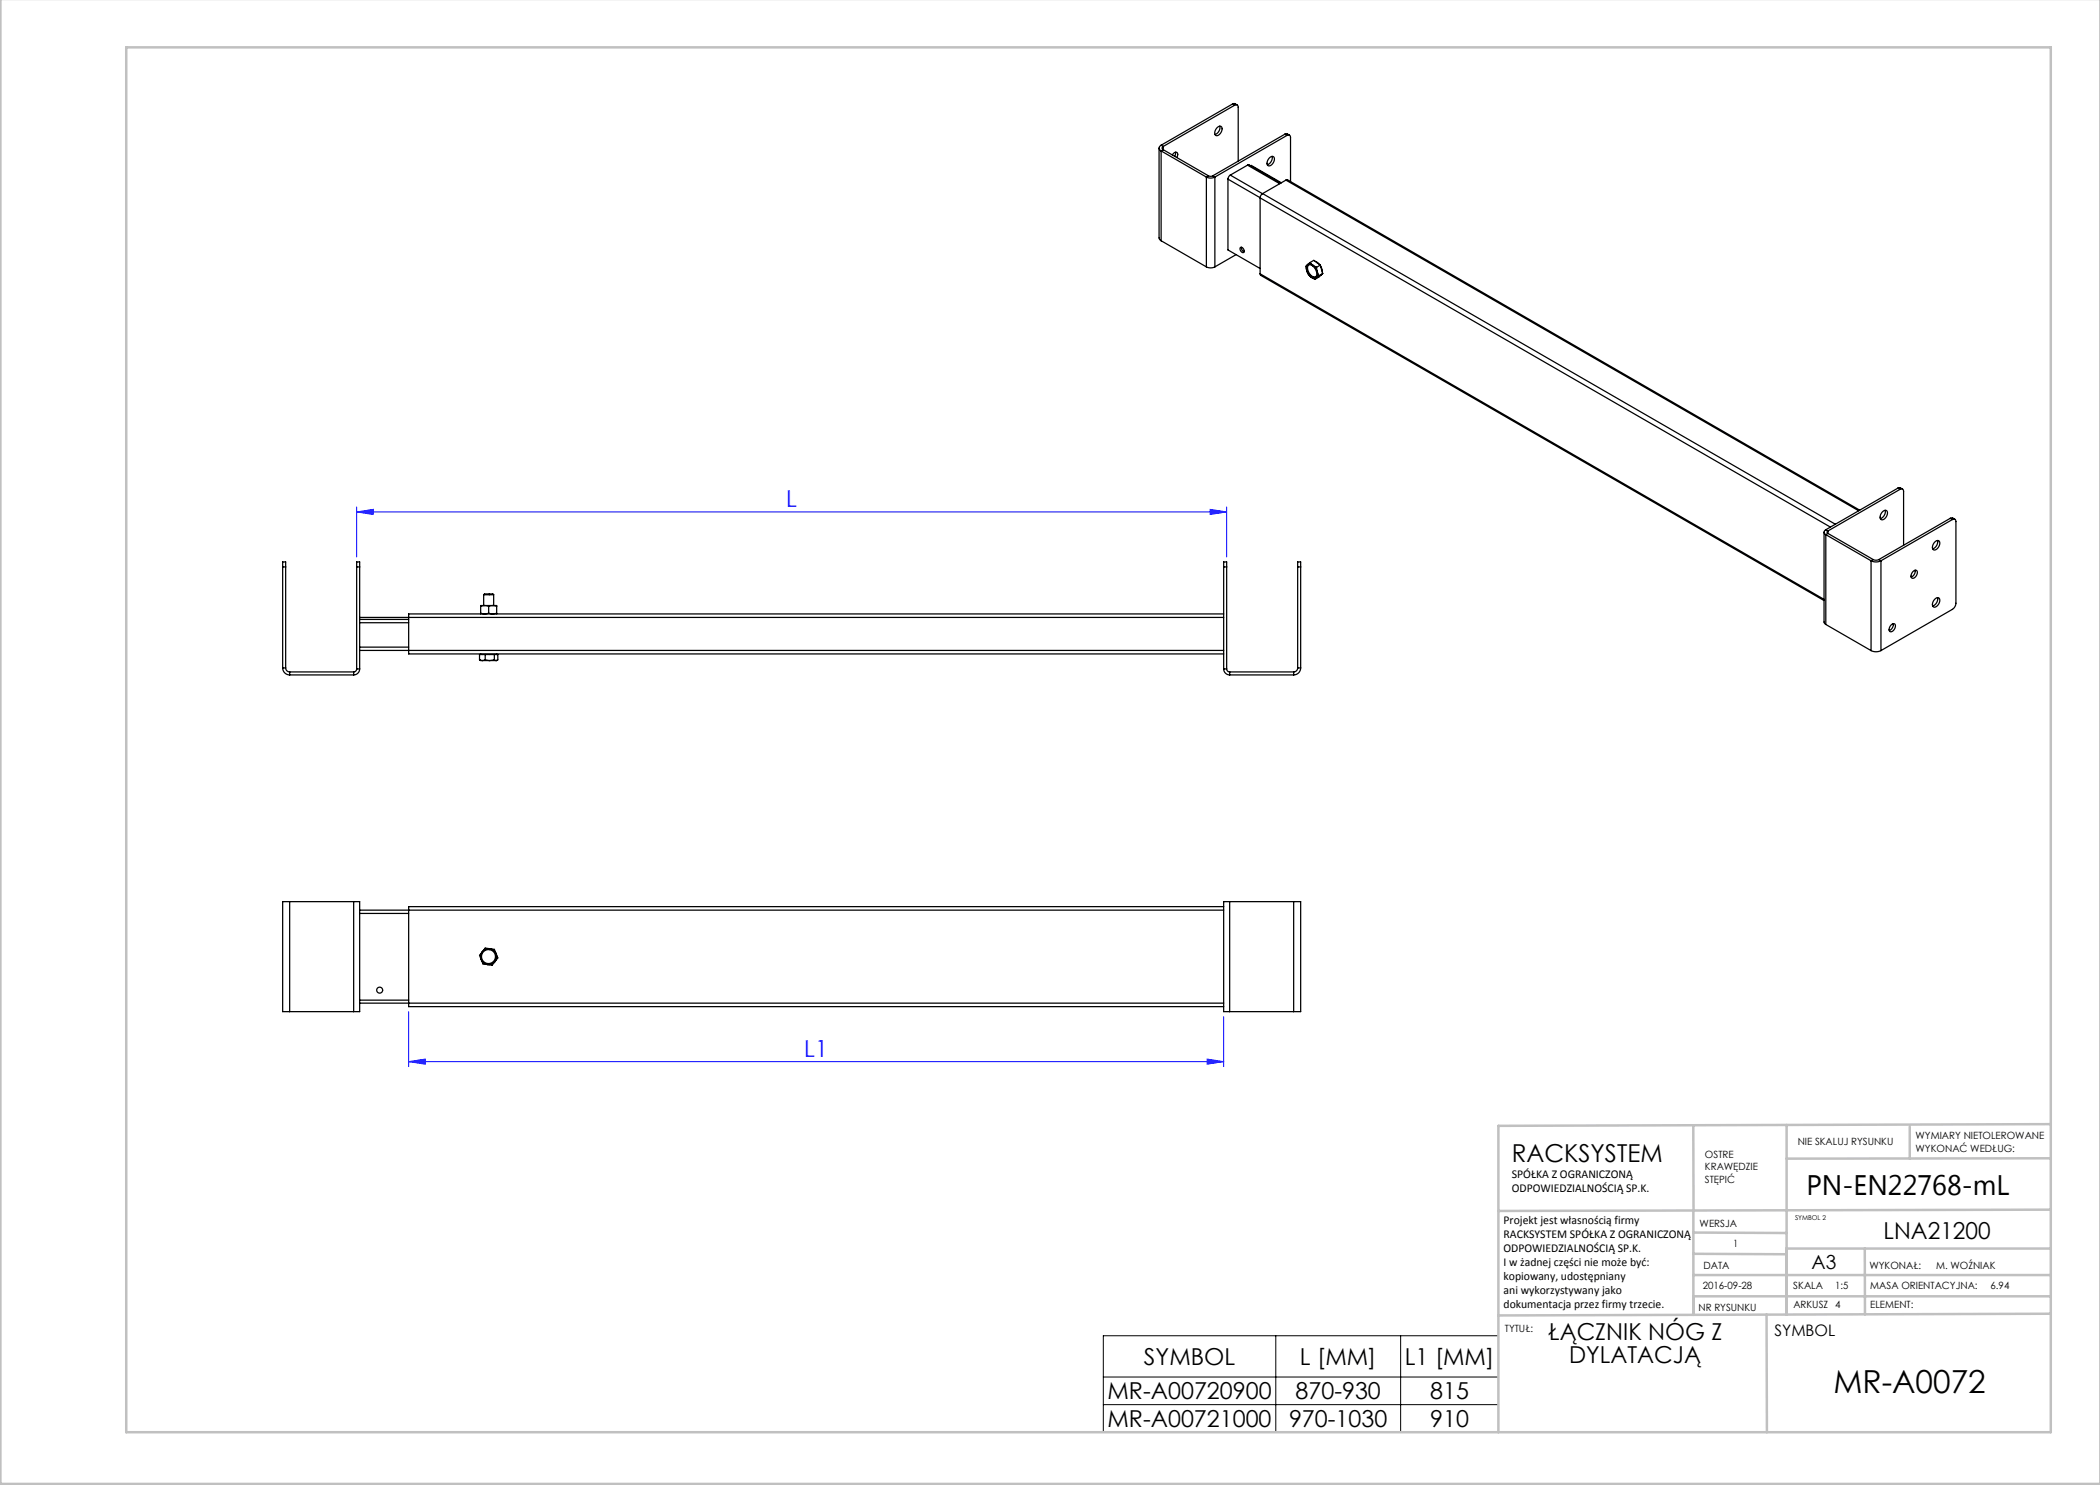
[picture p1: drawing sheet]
<svg xmlns="http://www.w3.org/2000/svg" width="420mm" height="297mm" viewBox="0 0 420 297" stroke-linecap="round" stroke-linejoin="round" font-family="sans-serif">
<path d="M71.3 102.4l3.3-.5v1zM71.3 101.4v10M71.3 102.4h174M242 101.9l3.3 .5-3.3 .5zM245.3 101.4v10M81.7 212.3l3.3-.5v1zM81.7 202.3v11M81.7 212.3h163M241.4 211.8l3.3 .5-3.3 .5zM244.7 203.3v10" fill="none" stroke="#00f" stroke-width=".2"/>
<path d="M220.7 267.2h79v19.3h-79zM220.7 275.4h79M255.2 267.2v19.3M280.1 267.2v19.3M220.7 280.9h79" fill="none" stroke="#000" stroke-width=".2"/>
<g fill="none" stroke="#c0c0c0" stroke-width=".5">
<path d="M.1 -.1v296.9h419.9M25.2 9.5h385v276.9h-385zM338.7 225.2v16.9M357.3 225v37.9M382 225.4v6.3M410.1 224.8l-110.4 .4v61.2M410.1 231.7h-52.8M338.7 259.3h71.5M338.7 255h71.5M338.7 250.8l18.6 .1M338.7 246.5l18.6 .1M338.7 242.1v20.9"/>
<path d="M373 249.7v13.2M410.1 241.9l-110.4 .3M410.2 249.7h-52.9v13.2M353.3 262.9l.1 23.5M410.2 262.7l-110.5 .4"/>
</g>
<g fill="#00f">
<path d="M241.4 211.8l3.3 .5-3.3 .5zM81.7 212.3l3.3-.5v1z"/>
<path d="M71.3 102.4l3.3-.5v1zM242 101.9l3.3 .5-3.3 .5z"/>
</g>
<g fill="none" stroke="#000" stroke-width=".25">
<path d="M231.8 29.6v18l.4 .6M232.2 29a.6 .6 0 0 0-.4 .6 .6 .6 0 0 0 .4 .6M232.2 30.2v18M232.2 30.2l9.1 5.2M232.2 29l.4 .3M232.6 29.3a.34 .34 0 0 0-.2 .3 .34 .34 0 0 0 .2 .3M232.6 29.9l-.4 .3M232.6 29.9l9.1 5.3M232.6 29.3v.6M234.5 31a.55 .55 0 0 1 .5-.5 .55 .55 0 0 1 .5 .4l-.1 .6M235.1 30.4l-.2 .9M241.3 35.4a1.88 1.88 0 0 0 1.7 0"/>
<path d="M241.3 35.4v18M241.7 35.2l.4 .1 .4-.1M241.7 35.2l-.4 .2M242.5 35.2l.5 .2M243 35.4v18M243.5 25.5a.53 .53 0 0 1 .7-.2 .53 .53 0 0 1 .2 .7 1.17 1.17 0 0 1-1.2 1.1 1.17 1.17 0 0 1 .3-1.6zM243.9 25.2a1.46 1.46 0 0 1-.9 1.7M245.6 35.8v14.2l6.4 3.7M245.6 35.8l120.5 69.6M246.1 35l-.4 .4-.1 .4M246.1 35l6.4 3.7M246.5 20.8l.4-.1 .5 .3"/>
<path d="M246.5 20.8l.4 .2M246.5 20.8l-14.3 8.2M246.9 21a.43 .43 0 0 1 .5 0 .43 .43 0 0 1 .2 .5v10.7M246.9 21l-14.3 8.3M249.5 33h.3l6.3 3.6M249.5 33l-3.4 2M249.5 33l6.4 3.7M250.1 33.2l.2-.1 6 3.5M252.5 38.7l-.3 .4-.2 .5v15.2M252.5 38.7l114.6 66.1M254 31.5a.53 .53 0 0 1 .7-.2 .53 .53 0 0 1 .2 .7 1.17 1.17 0 0 1-1.3 1.1 1.17 1.17 0 0 1 .4-1.6zM254.4 31.3a1.46 1.46 0 0 1-.9 1.6"/>
<path d="M257 26.8h.4l.5 .2M257 26.8l-14.5 8.4M257 26.8l.4 .3M257.2 36h.3l114.4 66M257.2 36l-4.7 2.7M257.2 36l114.5 66.2M257.4 27.1a.43 .43 0 0 1 .5-.1 .43 .43 0 0 1 .2 .5v8.8M257.4 27.1l-14.4 8.3M232.2 48.2l9.1 5.2M241.3 53.4a1.87 1.87 0 0 0 1.7 0M247.2 50.9l-4.2 2.5M248.1 49.5a.63 .63 0 0 1 .6 .3 .63 .63 0 0 1-.1 .7 .75 .75 0 0 1-.5-1z"/>
<path d="M248.3 49.4l.1 .6 .4 .4M252 54.8l.2 .3 112.6 65M252 54.8l112.8 65.1M261.4 54.1l.3 .8 .5 .5M261.5 52.9a1.19 1.19 0 0 0-.1 1.2M261.5 52.9a.82 .82 0 0 1 1.1 .1M261.5 52.9l-.3 .3 .2 .9M261.5 53.1a1.09 1.09 0 0 1 1.6 .7 1.02 1.02 0 0 1-.2 1.7 1.8 1.8 0 0 1-1.4-2.4zM261.7 53a1.68 1.68 0 0 0 1.4 2.4M262 52.5l.6 .5M262 52.5l-.5 .4M262 52.5l.8-.4 1.3 .9"/>
<path d="M262.2 55.4a.82 .82 0 0 0 1.1 .2M262.2 55.4l.8 .5M262.6 53l.5 .6 .3 .8M262.6 53l.7 .5M263 52.3l.9 .6M263.3 55.6l-.3 .3M263.3 53.5l.1 .9M263.4 54.4l.4 .7M263.4 54.4a1.19 1.19 0 0 1-.1 1.2M263.8 55.1l-.5 .5M264.1 53l.4 1.7M264.1 53l-.8 .5"/>
<path d="M264.1 53.2l.4 1.2M264.3 54.9l-.2 .2M264.5 54.7l-.7 .4M264.5 54.7l-.8 .7-.7 .5M379.6 97.6l.4-.1 .5 .3M379.6 97.6l.4 .3M379.6 97.6l-14.4 8.3M380 97.9a.43 .43 0 0 1 .5-.1 .43 .43 0 0 1 .2 .5v10.8M380 97.9l-14.4 8.3M56.5 113.4v-1h.6v1M56.5 113.4h.6M56.5 113.4v20.2"/>
<path d="M57.1 113.4v20.2M71.3 113.4v-1h.6v1M71.3 113.4h.6M71.3 113.4v20.4M71.9 113.4v20.4M96.7 119h2M96.7 119l.2-.2h1.7l.1 .2M96.7 119v2.1M98.7 119v2.1M244.7 113.4v-1h.6v1M244.7 113.4h.6M244.7 113.4v20.4"/>
<path d="M245.3 113.4v20.4M259.5 113.4v-1h.6v1M259.5 113.4v20.2M259.5 113.4h.6M260.1 113.4v20.2M364.8 106.4v18l.4 .5M365.2 105.9a.52 .52 0 0 0-.4 .5 .52 .52 0 0 0 .4 .5M365.2 106.9l9 5.3M365.2 106.9v18M365.2 105.9l.4 .3M365.6 106.2a.26 .26 0 0 0-.2 .2 .26 .26 0 0 0 .2 .3M365.6 106.7l-.4 .2"/>
<path d="M365.6 106.7l9 5.2M365.6 106.2v.5M374.2 112.2a2.19 2.19 0 0 0 2 0M374.2 112.2v17.9M374.6 111.9l.6 .1 .6-.1M374.6 111.9l-.4 .3M375.8 111.9l.4 .3M376.2 112.2v17.9M376.6 102.3a.52 .52 0 0 1 .7-.2 .52 .52 0 0 1 .2 .7 1.17 1.17 0 0 1-1.3 1.1 1.17 1.17 0 0 1 .4-1.6zM377 102.1a1.46 1.46 0 0 1-.9 1.6M382.6 114.3a.52 .52 0 0 1 .8-.2 .52 .52 0 0 1 0 .8l-.3 .5a.52 .52 0 0 1-.8 .2 .52 .52 0 0 1 0-.8zM383 114a1.28 1.28 0 0 1-.8 1.4"/>
<path d="M387 119.8a.52 .52 0 0 1 .7-.2 .52 .52 0 0 1 .2 .7 1.17 1.17 0 0 1-1.2 1.1 1.17 1.17 0 0 1 .3-1.6zM387 108.3a.52 .52 0 0 1 .7-.2 .52 .52 0 0 1 .2 .8 1.17 1.17 0 0 1-1.2 1.1 1.17 1.17 0 0 1 .3-1.7zM387.5 108.1a1.46 1.46 0 0 1-1 1.7M387.5 119.5a1.46 1.46 0 0 1-1 1.7M390.1 103.7l.3-.1 .6 .3M390.1 103.7l-14.3 8.2M390.1 103.7l.4 .2M390.5 103.9a.43 .43 0 0 1 .5 0 .43 .43 0 0 1 .2 .4v16.3a1.56 1.56 0 0 1-.7 1.3l-14.3 8.2M390.5 103.9l-14.3 8.3M56.5 133.6a1.4 1.4 0 0 0 1.4 1.4M56.5 133.6h.6M57.1 133.6a.8 .8 0 0 0 .8 .8"/>
<path d="M57.9 135h12.8M57.9 134.4h12.8M57.9 134.4v.6M70.7 134.4v.6M71.3 133.8a.6 .6 0 0 1-.6 .6M71.3 133.8h.6M71.9 133.8a1.2 1.2 0 0 1-1.2 1.2M71.9 130.1h172.8M71.9 123.5h172.8M71.9 123.9h9.8M71.9 124.5h9.8M71.9 129.4h9.8"/>
<path d="M95.9 132l.6 .1M95.9 132v-1.1h3.7v1.1l-.4 .1M96.1 122.6l.8 .2 .8-.2M96.1 122.6v.2M96.1 121.2v1.4M96.1 130.8v.1M96.5 132.1h1.5M96.9 121.1l-.8 .1M96.9 121.1l.8 .1M96.9 121.1h1.6M96.9 121.1h-.8v.1M97 132l-.5 .1"/>
<path d="M97 132l1 .1M97 130.9v1.1M97.7 122.6l.8 .2 .8-.2M97.7 121.2v1.4M98 132.1h1.2M98.5 121.1l-.8 .1M98.5 121.1l.8 .1M98.5 121.1h.8v.1M98.9 132l-.9 .1M98.9 132l.3 .1M98.9 130.9v1.1M99.3 122.6v.2"/>
<path d="M99.3 121.2v1.4M99.3 130.8v.1M99.5 132l-.3 .1M244.7 122.8h-163v8h163M244.7 133.8a1.2 1.2 0 0 0 1.2 1.2M244.7 133.8h.6M245.3 133.8a.6 .6 0 0 0 .6 .6M245.9 135h12.8M245.9 134.4v.6M245.9 134.4h12.8M258.7 134.4v.6M259.5 133.6a.8 .8 0 0 1-.8 .8"/>
<path d="M259.5 133.6h.6M260.1 133.6a1.4 1.4 0 0 1-1.4 1.4M365.2 124.9l9 5.2M374.2 130.1a2.19 2.19 0 0 0 2 0M378.2 125a.52 .52 0 0 1 .8-.2 .52 .52 0 0 1 0 .8l-.3 .5a.52 .52 0 0 1-.8 .2 .52 .52 0 0 1 0-.8zM378.6 124.7a1.27 1.27 0 0 1-.8 1.4M57.9 180.3h-1.4v22h1.4M57.9 180.3v22M57.9 180.3h12.8M70.7 180.3h1.2v22h-1.2M70.7 180.3v22M71.9 182h172.8"/>
<path d="M71.9 182.7h9.8M96.3 191.9a1.6 1.6 0 0 0 1.2 1M96.3 191.9l.3 .9 .9 .1M96.5 190.3a1.6 1.6 0 0 0-.2 1.6M96.5 190.3l-.6 .8 .4 .8M98 189.7a1.6 1.6 0 0 0-1.5 .6M98 189.7a1.6 1.6 0 0 1 1.2 1M98 189.7l.9 .2 .3 .8M98 189.7l-1-.1-.5 .7M99 192.3l-.6 .7-.9-.1M99 192.3a1.6 1.6 0 0 1-1.5 .6M99.2 190.7a1.6 1.6 0 0 1-.2 1.6"/>
<path d="M99.2 190.7l.4 .9-.6 .7M244.7 181.3h-163v20h163M245.9 180.3h-1.2v22h1.2M245.9 180.3v22M245.9 180.3h12.8M258.7 180.3h1.4v22h-1.4M258.7 180.3v22M57.9 202.3h12.8M71.9 200.6h172.8M71.9 200h9.8M245.9 202.3h12.8"/>
<circle cx="75.9" cy="198" r=".6"/>
<circle cx="97.7" cy="191.3" r="1.4"/>
</g>
<text font-size="6.3" x="366.7" y="278.5">MR-A0072</text>
<text font-size="5.6" x="361.3" y="239.1">PN-EN22768-mL</text>
<text font-size="4.9" x="302.4" y="232.4">RACKSYSTEM</text>
<g font-size="4.7" fill="#00f">
<text x="157.3" y="101.4">L</text>
<text x="160.9" y="211.3">L1</text>
</g>
<g font-size="4.7">
<text x="376.7" y="247.8">LNA21200</text>
<text x="309.6" y="268.1">ŁĄCZNIK NÓG Z</text>
<text x="228.8" y="273">SYMBOL</text>
<text x="260" y="273">L [MM]</text>
<text x="281" y="273">L1 [MM]</text>
<text x="313.8" y="272.6">DYLATACJĄ</text>
<text x="221.5" y="279.8">MR-A00720900</text>
<text x="259.1" y="279.8">870-930</text>
<text x="286" y="279.8">815</text>
<text x="221.5" y="285.4">MR-A00721000</text>
<text x="257.8" y="285.4">970-1030</text>
<text x="286" y="285.4">910</text>
</g>
<text font-size="3.9" x="362.3" y="253.8">A3</text>
<text font-size="3.2" x="354.9" y="267.2">SYMBOL</text>
<g font-size="2.4">
<text x="302.4" y="235.6">SPÓŁKA Z OGRANICZONĄ</text>
<text x="302.4" y="238.4">ODPOWIEDZIALNOŚCIĄ SP.K.</text>
<text x="300.7" y="244.7">Projekt jest własnością firmy</text>
<text x="300.7" y="247.5">RACKSYSTEM SPÓŁKA Z OGRANICZONĄ</text>
<text x="300.7" y="250.3">ODPOWIEDZIALNOŚCIĄ SP.K.</text>
<text x="300.7" y="253.1">I w żadnej części nie może być:</text>
<text x="300.7" y="256">kopiowany, udostępniany</text>
<text x="300.7" y="258.8">ani wykorzystywany jako</text>
<text x="300.7" y="261.6">dokumentacja przez firmy trzecie.</text>
</g>
<g font-size="2">
<text x="383.1" y="227.9">WYMIARY NIETOLEROWANE</text>
<text x="341" y="231.6">OSTRE</text>
<text x="359.5" y="228.9">NIE SKALUJ RYSUNKU</text>
<text x="383.1" y="230.4">WYKONAĆ WEDŁUG:</text>
<text x="341" y="234.1">KRAWĘDZIE</text>
<text x="341" y="236.6">STĘPIĆ</text>
<text x="339.9" y="245.4">WERSJA</text>
<text x="346.6" y="249.5">1</text>
<text x="340.5" y="257.7">2016-09-28</text>
<text x="340.7" y="253.8">DATA</text>
<text x="358.7" y="257.7">SKALA</text>
<text x="367" y="257.7">1:5</text>
<text x="373.9" y="253.8">WYKONAŁ:</text>
<text x="374.1" y="257.7">MASA ORIENTACYJNA:</text>
<text x="387.2" y="253.8">M. WOŹNIAK</text>
<text x="398.1" y="257.7">6.94</text>
<text x="339.7" y="262.3">NR RYSUNKU</text>
<text x="358.7" y="261.7">ARKUSZ 4</text>
<text x="374.1" y="261.7">ELEMENT:</text>
<text x="301" y="266.4">TYTUŁ:</text>
</g>
<text font-size="1.3" x="359" y="244">SYMBOL 2</text>
</svg>
